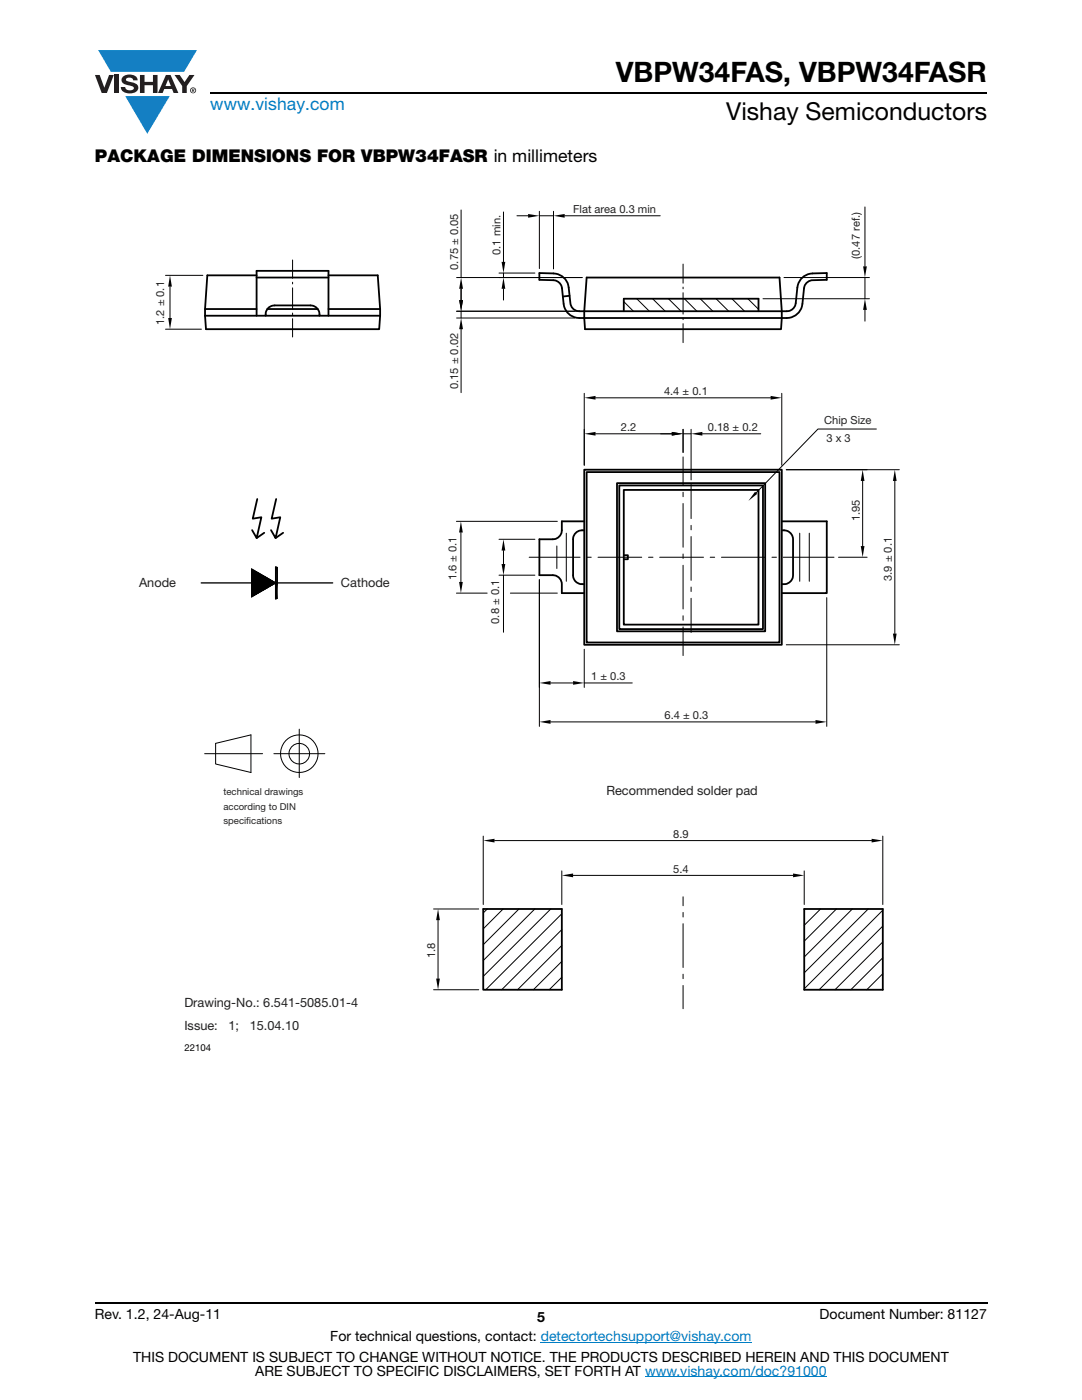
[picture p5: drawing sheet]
<svg xmlns="http://www.w3.org/2000/svg" width="216mm" height="279mm" viewBox="0 0 216 279" stroke-linecap="round" stroke-linejoin="round" font-family="sans-serif">
<g fill="#147fc3">
<path d="M19.6 10h19.7l-2.6 4.3h-1.1h-13.5z"/>
<path d="M25 19.2h8.9l-4.5 7.5z"/>
</g>
<g fill="#231f20">
<path d="M18.9 15h1l.9 2.5 1-2.5h.9l-1.4 3.6h-1z"/>
<path d="M22.9 15h.9v3.6h-.9z"/>
<path d="M24.6 15.3a2.1 2.1 0 0 1 2.8 .3l.1 .4h-.9a.79 .79 0 0 0-.7-.5 .79 .79 0 0 0-.8 .4l.3 .3 1 .2a1.08 1.08 0 0 1 1.2 1 1.08 1.08 0 0 1-1.1 1.2 1.73 1.73 0 0 1-2.4-1.2h.9a.96 .96 0 0 0 .8 .6 .96 .96 0 0 0 .9-.4 1.31 1.31 0 0 0-1.2-.6 1.03 1.03 0 0 1-1.1-.6 1.03 1.03 0 0 1 .2-1.1z"/>
<path d="M27.9 15h.9v1.3h1.7v-1.3h.9v3.6h-.9v-1.6h-1.7v1.6h-.9z"/>
<path d="M34.8 15h1.1l.9 1.4 1-1.4h1l-1.5 2.2v1.4h-.9v-1.4z"/>
<path d="M33.6 15.9l.5 1.3h-1.1zM33.1 15l-1.6 3.6h1l.3-.8h1.5l.3 .8h1l-1.6-3.6z"/>
<path d="M38.1 18a.46 .46 0 0 1 .9 0 .46 .46 0 0 1-.9 0zM37.9 18a.6 .6 0 0 0 1.2 0 .6 .6 0 0 0-1.2 0z"/>
<path d="M38.4 17.8h.2v.2h-.2zM38.3 17.7v.7h.1v-.3l.4 .3-.2-.3 .2-.2-.1-.2z"/>
</g>
<path d="M42 18.6h155M18.9 260h178.1" fill="none" stroke="#000" stroke-width=".36"/>
<path d="M107.9 267.9h42.1M128.7 274.8h36.3" fill="none" stroke="#007ec4" stroke-width=".2"/>
<path d="M27.7 40.7h151.8v169.5h-151.8z" fill="#fff"/>
<g fill="none" stroke="#000" stroke-width=".36">
<path d="M51.2 55.4h14.3M51.2 55h-9.8l-.5 8M65.5 55h9.9l.5 8M107.6 54.5l2.8 .1a3.1 3.1 0 0 1 3.1 2.8l.3 3.1a1.77 1.77 0 0 0 1.8 1.6h1l.5-6.7h38.4l.5 6.7a2.17 2.17 0 0 0 2.7-1.2l.4-3.5a3.1 3.1 0 0 1 3-2.8l2.9-.1v1.3l-2.8 .1a1.81 1.81 0 0 0-1.8 1.6l-.3 3.1a3.1 3.1 0 0 1-3.1 2.9h-41.4a3.2 3.2 0 0 1-3.1-2.9l-.4-3.1a1.79 1.79 0 0 0-1.7-1.6l-2.8-.1zM113.6 59l-1.3 .2M40.9 63l.2 2.7h34.6l.2-2.7M40.9 61.7h10.3M40.9 63h35M51.2 63v-8.9h14.3v8.9M53 63a1.8 1.8 0 0 1 1.8-2h7.2a1.83 1.83 0 0 1 1.8 2M53.4 61.7h10M65.5 61.7h10.4"/>
<path d="M116.6 62.1h39.4v1.4l-.2 2.2h-39.1zM124.5 62.1v-2.5h26.8v2.5M51.3 99.6l-.9 3.9 1.8-.3-1 4.2-.9-1.6M55.1 99.6l-.9 3.9 1.7-.3-.9 4.2-.9-1.6M116.6 93.7h39.4v35h-39.4zM117.1 94.2h38.4v34h-38.4zM123.1 96.4h29.6v29.6h-29.6zM123.6 96.9h28.6v28.7h-28.6zM124.5 97.8h26.8v26.9h-26.8zM52.7 106.3l-1.5 1.1M55 113.1v6.4M56.5 106.3l-1.5 1.1"/>
<path d="M116.6 104h-4.5a3.6 3.6 0 0 1-.4 2.9 1.73 1.73 0 0 1-1.4 .7h-2.7v7.2h2.7a1.81 1.81 0 0 1 1.8 1.8v1.8h4.5M116.6 105.8a1.85 1.85 0 0 0-2.2 1.8v7.2a1.84 1.84 0 0 0 2.2 1.8M124.5 110.8h.8v.8h-.8M156 105.8a1.89 1.89 0 0 1 2.2 1.8v7.2a1.87 1.87 0 0 1-2.2 1.8M156 104h9v14.4h-9M96.4 181.4h15.7v16.1h-15.7zM160.5 181.4h15.7v16.1h-15.7z"/>
</g>
<g fill="none" stroke="#000" stroke-width=".2">
<path d="M33 55h7.5M33.9 57.2v6.3M58.4 51.9v3.6M58.4 56.3v.4M58.4 57.4v4.3M91.1 55.4h25.1M92 57.6v2.3M92 41.9v13.5M99.6 54.5h7.1M100.5 42.3v10M100.5 54.5v.9M100.5 57.6v2.3"/>
<path d="M103.1 43.1h2.3M107.6 42.2v11.4M107.6 43.1h2.8M110.4 42.2v11.5M112.7 43.1h19M127.1 59.6l2.5 2.5M130.2 59.6l2.5 2.5M133.4 59.6l2.5 2.5M136.3 52.7v3.8M136.3 57.3v.3M136.3 58.4v4.3M136.6 59.6l2.5 2.5"/>
<path d="M139.7 59.6l2.5 2.5M142.9 59.6l2.5 2.5M146.1 59.6l2.5 2.5M149.2 59.6l2.1 2.1M152.2 59.6h21.3M156.4 55.4h17.1M172.6 41.3v11.9M172.6 55.4v4.2M33 65.7h7.2M58.4 62.5v.3M58.4 63.6v3.7M91.1 62.1h24.6"/>
<path d="M91.1 63.5h23.6M92 62.1v1.4M92 65.7v12.7M116.6 78.5v14.3M118.8 79.4h35M124.5 60.2l1.9 1.9M136.3 63.5v.3M136.3 64.6v3.8M156 78.5v14.3M172.6 61.8v2.3M118.8 86.6h15.3M131.8 86.6h2.3"/>
<path d="M136.3 91.2v5.7M136.3 98.2v.9M136.3 85.7v4.6M136.3 86.6h1.6M137.9 96.7v6.8M137.9 85.7v10.1M140.1 86.6h11.7M156.9 93.7h22.5M172.1 96v13M174.9 85.6h-11.7l-12.3 12.7M178.6 96v30.4M50.2 113.7l3.4 3.5"/>
<path d="M50.2 113.6l3.6 3.5M50.2 114.9l2.7 2.7 1.6-1.6M50.2 113.9l3.3 3.3M50.2 114.1l3.2 3.2M50.2 114.3l3.1 3.1M50.2 114.5l3 2.9M50.2 114.7l2.8 2.8M50.2 115.1l2.6 2.5M50.2 115.2l2.5 2.5M50.2 115.4l2.4 2.4M50.2 115.6l2.2 2.3M50.2 115.8l2.1 2.1"/>
<path d="M50.2 116l2 2M50.2 116.2l1.9 1.9M50.2 116.4l1.7 1.7M50.2 116.6l1.6 1.6M50.2 116.8l1.5 1.5M50.2 117l1.4 1.3M50.2 117.2l1.3 1.2M50.2 117.3l1.2 1.2M50.2 117.5l1 1M50.2 117.9l.8 .8M50.2 118.1l.7 .7M50.2 118.3l.5 .5"/>
<path d="M50.2 118.5l.4 .4M50.2 118.7l.3 .3M50.2 118.9l.2 .1M50.2 119.1h.1M50.2 115.7l1.4-1.4 2.5 2.6M50.2 113.6v5.5M50.2 113.6l4.8 2.7-4.8 2.8M50.3 113.6h-.1M50.4 113.6l-.2 .2M50.5 113.7l-.3 .3M50.6 113.8l-.4 .4M50.7 113.8l3.2 3.2"/>
<path d="M50.7 113.8l-.5 .6M50.9 113.9l-.7 .7M51 114l-.8 .8M51.1 114.1l2.9 2.8M51.1 114l-.9 .9M51.2 114.1l-1 1M51.4 114.2l-1.2 1.1M51.5 114.3l-1.3 1.2M51.7 114.4l-1.5 1.5M51.8 114.5l-1.6 1.6M51.9 114.5l-1.7 1.8M52 114.6l2.2 2.2"/>
<path d="M52.1 114.6l-1.9 1.9M52.2 114.7l-2 2M52.3 114.8l-2.1 2M52.4 114.8l-2.2 2.2M52.5 114.8l1.9 1.9M52.6 114.9l-2.4 2.3M52.7 115l-2.5 2.4M52.8 115l-2.6 2.6M53 115.2l-2.8 2.8M53.2 115.2l-3 3M53.3 115.3l-3.1 3.1M53.4 115.4l1.2 1.2"/>
<path d="M53.4 115.4l-3.2 3.2M53.5 115.4l-3.3 3.4M53.6 115.5l-3.4 3.4M53.8 115.6l-3.6 3.5M53.8 115.6l.9 .9 .3-.2M53.9 115.6l-3.2 3.3M54 115.7l-2.9 2.9-.9-.9M54.1 115.8l-2.5 2.6M54.2 115.9l-2.2 2.2M54.3 115.9l.5 .6M54.4 115.9l-1.9 1.9M54.5 116.7l-1.6-1.6-2.7 2.7"/>
<path d="M54.6 116.1l-1.2 1.2M54.8 116.2l-.5 .6M55 116.4l-.3-.3-.9 1M91.1 104h20.1M91.1 118.4h6.1M92 106.3v9.8M99.6 107.6h7.1M99.6 114.8h7.1M100.5 109.9v2.7M100.5 114.8v11.4M101.8 118.4h9.4M105.6 111.2h10.1"/>
<path d="M107.6 115.7v29.3M111.1 109v4.5M113 106.4v9.6M117.1 111.2h.9M119.3 111.2h8.8M129.4 111.2h.9M131.6 111.2h8.8M136.3 100.5v8.7M136.3 110.6v.9M136.3 112.8v8.7M137.9 104.8v.9M137.9 107.1v8.7"/>
<path d="M137.9 117.2v.8M137.9 119.4v6.8M141.7 111.2h.9M144 111.2h8.7M154 111.2h.9M156.3 111.2h10.1M159.6 106.4v9.6M161.5 106.4v9.6M165 119.3v25.7M167.3 111.2h5.7M109.9 136.3h4.5M116.6 129.6v7.6"/>
<path d="M116.6 136.3h9.6M136.3 122.9v.9M136.3 125.1v5.7M156.9 128.7h22.5M40.8 150.4h11.6M43 148.4l7.1-1.7v7.5l-7.1-1.7zM54.6 150.4h10.2M59.7 145.5v9.7M109.9 144.1h52.8M96.4 166.9v13.6M98.7 167.8h75.2M112.1 173.8v6.7"/>
<path d="M114.3 174.7h43.9M136.3 179v1.8M160.5 173.8v6.7M176.2 166.9v13.6M86.5 181.4h9M86.5 197.5h9M87.4 183.6v11.7M97.2 181.4l-.8 .8M100.4 181.4l-4 4M103.5 181.4l-7.1 7.1M106.7 181.4l-10.3 10.3M109.9 181.4l-13.5 13.5"/>
<path d="M112.1 195l-2.5 2.5M112.1 191.9l-5.7 5.6M112.1 188.7l-8.8 8.8M112.1 182.4l-15.2 15.1M112.1 185.5l-12 12M136.3 182.1v.9M136.3 184.3v8.8M136.3 194.4v.9M136.3 196.7v4.6M160.6 181.4l-.1 .1M163.7 181.4l-3.2 3.3M166.9 181.4l-6.4 6.4"/>
<path d="M170.1 181.4l-9.6 9.6M173.2 181.4l-12.7 12.8M176.2 191.1l-6.4 6.4M176.2 197.5h-.1M176.2 194.3l-3.2 3.2M176.2 188l-9.6 9.5M176.2 184.8l-12.8 12.7M176.2 181.7l-15.7 15.6"/>
<circle cx="59.7" cy="150.4" r="3.8"/>
<circle cx="59.7" cy="150.4" r="2.05"/>
</g>
<path d="M40.1 116.3h26.3" fill="none" stroke="#000" stroke-width=".27"/>
<path d="M55.3 113.1v6.4" fill="none" stroke="#000" stroke-width=".42"/>
<g fill="#000">
<path d="M33.9 55l.4 2.2h-.7zM91.6 59.9h.8l-.4 2.2zM92 55.4l.4 2.2h-.8zM100.5 55.4l.3 2.2h-.7zM100.1 52.3h.7l-.3 2.2zM105.4 42.7l2.2 .4-2.2 .3zM110.4 43.1l2.3-.4v.7zM172.2 53.2h.8l-.4 2.2zM33.6 63.5h.7l-.4 2.2zM92 63.5l.4 2.2h-.8zM116.6 79.4l2.2-.4v.8zM153.8 79l2.2 .4-2.2 .4z"/>
<path d="M172.6 59.6l.4 2.2h-.8zM116.6 86.6l2.2-.4v.7zM134 86.2l2.3 .4-2.3 .3zM137.9 86.6l2.2-.4v.7zM150.7 98.1l.4 .5-1.8 1.4zM172.1 93.7l.4 2.3h-.7zM178.6 93.7l.3 2.3h-.7zM92 104l.3 2.3h-.7zM91.6 116.1h.7l-.3 2.3zM100.5 107.6l.3 2.3h-.7zM100.1 112.6h.7l-.3 2.2zM171.8 109h.7l-.4 2.2z"/>
<path d="M107.6 136.3l2.3-.4v.8zM114.4 135.9l2.2 .4-2.2 .4zM178.2 126.4h.7l-.3 2.3zM107.6 144.1l2.3-.4v.8zM162.7 143.7l2.3 .4-2.3 .4zM96.4 167.8l2.3-.4v.7zM112.1 174.7l2.3-.4v.8zM158.2 174.3l2.3 .4-2.3 .4zM173.9 167.4l2.3 .4-2.3 .3zM87.4 181.4l.4 2.2h-.8zM87 195.3h.8l-.4 2.2z"/>
</g>
<text font-size="5.6" x="122.9" y="16.4">VBPW34FAS, VBPW34FASR</text>
<text font-size="4.9" x="144.9" y="24">Vishay Semiconductors</text>
<text font-size="3.5" fill="#007ec4" x="42" y="21.9">www.vishay.com</text>
<text font-size="3.5" x="18.9" y="32.3">PACKAGE DIMENSIONS FOR VBPW34FASR in millimeters</text>
<g font-size="2.8">
<text x="18.9" y="263.3">Rev. 1.2, 24-Aug-11</text>
<text x="107.2" y="263.8">5</text>
<text x="163.6" y="263.3">Document Number: 81127</text>
<text x="65.9" y="267.7">For technical questions, contact: detectortechsupport@vishay.com</text>
<text x="26.5" y="271.7">THIS DOCUMENT IS SUBJECT TO CHANGE WITHOUT NOTICE. THE PRODUCTS DESCRIBED HEREIN AND THIS DOCUMENT</text>
<text x="50.9" y="274.6">ARE SUBJECT TO SPECIFIC DISCLAIMERS, SET FORTH AT www.vishay.com/doc?91000</text>
</g>
<g font-size="2.5" fill="#231f20">
<text x="27.7" y="117.2">Anode</text>
<text x="68" y="117.1">Cathode</text>
<text x="121" y="158.6">Recommended solder pad</text>
<text x="36.8" y="201">Drawing-No.: 6.541-5085.01-4</text>
<text x="36.8" y="205.5">Issue:</text>
<text x="45.6" y="205.5">1;</text>
<text x="49.8" y="205.5">15.04.10</text>
</g>
<g font-size="2.2" fill="#231f20">
<text x="114.4" y="42.5">Flat area 0.3 min</text>
<text x="91.5" y="53.8" transform="rotate(-90 91.5 53.8)">0.75 ± 0.05</text>
<text x="99.9" y="50.9" transform="rotate(-90 99.9 50.9)">0.1 min.</text>
<text x="171.6" y="51.7" transform="rotate(-90 171.6 51.7)">(0.47 ref.)</text>
<text x="32.7" y="64.9" transform="rotate(-90 32.7 64.9)">1.2 ± 0.1</text>
<text x="91.5" y="77.7" transform="rotate(-90 91.5 77.7)">0.15 ± 0.02</text>
<text x="132.5" y="78.8">4.4 ± 0.1</text>
<text x="123.9" y="86">2.2</text>
<text x="141.2" y="86">0.18 ± 0.2</text>
<text x="164.5" y="84.6">Chip Size</text>
<text x="164.9" y="88.1">3 x 3</text>
<text x="171.6" y="104" transform="rotate(-90 171.6 104)">1.95</text>
<text x="91.1" y="115.8" transform="rotate(-90 91.1 115.8)">1.6 ± 0.1</text>
<text x="178" y="116" transform="rotate(-90 178 116)">3.9 ± 0.1</text>
<text x="99.6" y="124.5" transform="rotate(-90 99.6 124.5)">0.8 ± 0.1</text>
<text x="118" y="135.7">1 ± 0.3</text>
<text x="132.6" y="143.5">6.4 ± 0.3</text>
<text x="134.3" y="167.2">8.9</text>
<text x="134.3" y="174.2">5.4</text>
<text x="86.8" y="191.2" transform="rotate(-90 86.8 191.2)">1.8</text>
</g>
<g font-size="1.9" fill="#231f20">
<text x="44.6" y="161.6">according to DIN</text>
<text x="44.6" y="158.7">technical drawings</text>
<text x="44.6" y="164.4">specif</text>
<text x="49.1" y="164.4">ications</text>
</g>
<text font-size="1.9" x="36.8" y="209.8">22104</text>
</svg>
